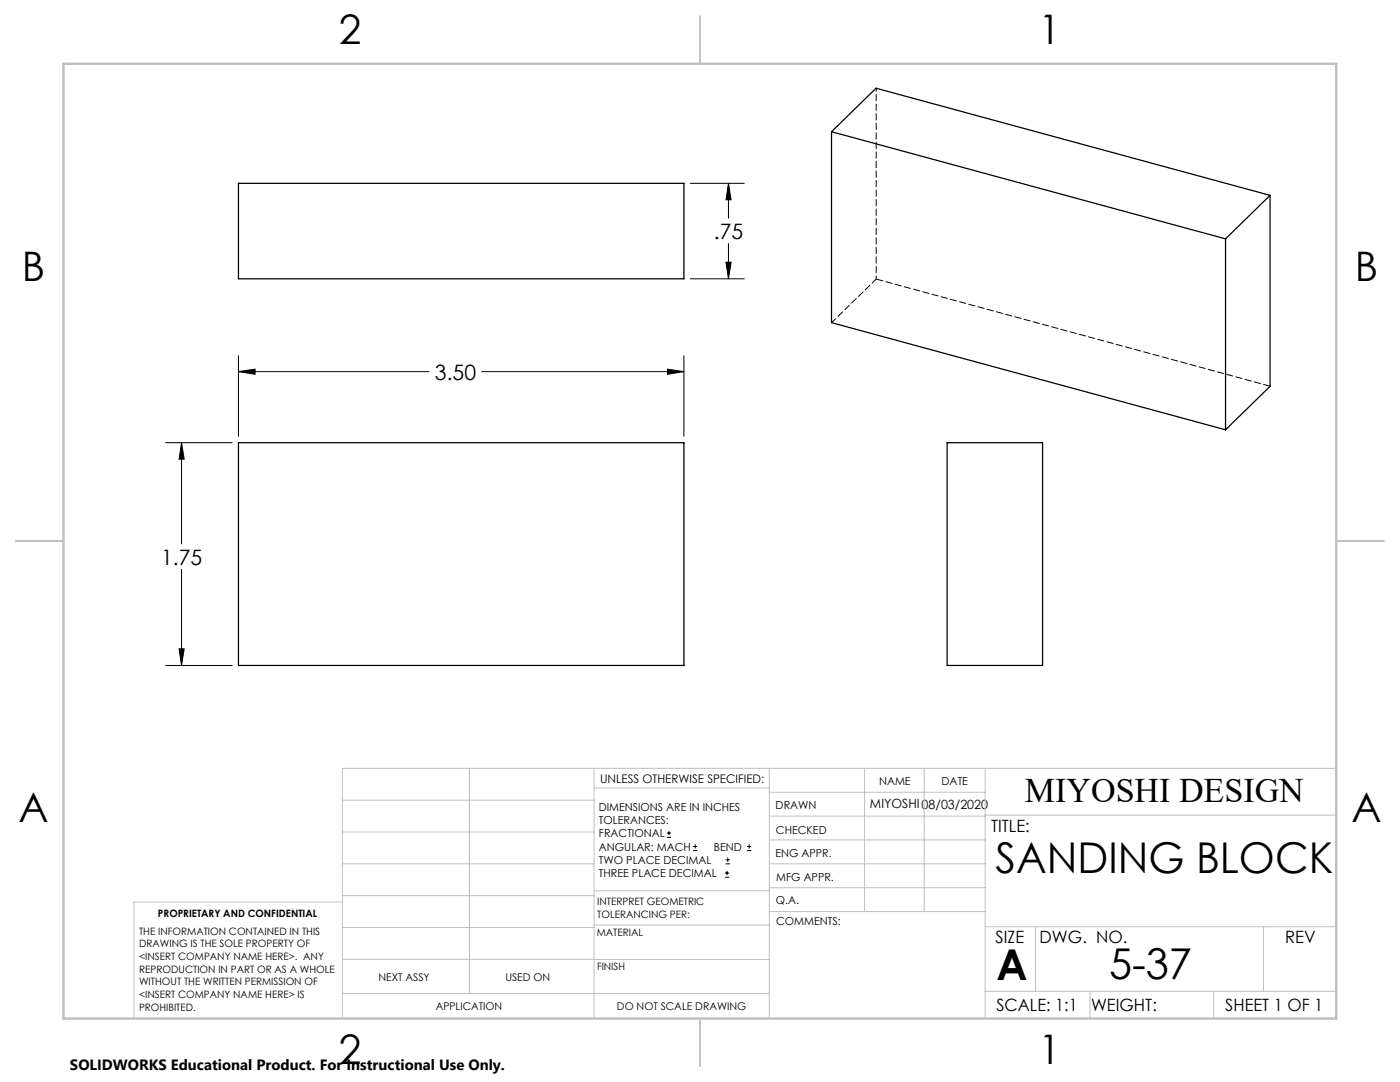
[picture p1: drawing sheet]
<svg xmlns="http://www.w3.org/2000/svg" width="279mm" height="216mm" viewBox="0 0 279 216" stroke-linecap="round" stroke-linejoin="round" font-family="sans-serif">
<g fill="none" stroke="#000" stroke-width=".2">
<path d="M137.8 36.6h10.8M145.4 36.6l.5 3.3h-1zM145.4 36.6v7M137.8 55.6h10.8M144.9 52.3h1l-.5 3.3zM145.4 48.6v7M47.6 74.2l3.3-.5v1zM47.6 71v16.1M47.6 74.2h38M96.2 74.2h40.3M133.2 73.7l3.3 .5-3.3 .5zM136.5 71v16.1"/>
<path d="M33.1 88.3h13.2M36.2 88.3l.6 3.3h-1.1zM36.2 88.3v20.2M36.2 113.6v19.2M33.1 132.8h13.2M35.7 129.5h1.1l-.6 3.3zM133.1 167.1h.8M133.1 166.2h.8M133.5 165.8v.9M138.3 169.7h.8M138.3 168.9h.8M138.7 168.5v.8"/>
<path d="M144.7 175h.8M144.7 174.2h.8M144.8 172.4h.9M144.8 171.6h.9M145.1 173.8v.8M145.2 171.1v.9M149.1 169.7h.8M149.1 168.9h.8M149.5 168.5v.8"/>
</g>
<g fill="none" stroke="#c0c0c0" stroke-width=".2">
<path d="M68.3 159.7h50.3M93.7 153.3v44.9M118.6 153.3v49.9M118.6 157.2h34.9M153.5 153.3v49.9M153.5 158.1h43.1M172.5 153.3v28.6M184.4 153.3v28.6M196.6 153.3v49.9M266.7 153.3h-198.4v49.9M68.3 178.7h50.3M68.3 172.4h50.3"/>
<path d="M68.3 166h50.3M68.3 180h-41.6v23.2M118.6 177.7h35M153.5 167.6h43.1M153.5 162.8h43.1M153.5 172.4h43.1M153.5 177.1h43.1M196.6 162.7h70.1M68.3 198.2h85.2M68.3 191.4l85.2 .1M68.3 185.1h50.3M118.6 184.6h35"/>
<path d="M153.6 181.9h43M196.6 197.8h70.1M196.6 184.9h70.1M206.7 184.9v12.9M217.5 197.8v5.4M242.2 197.8v5.4M252.2 184.9v12.9"/>
</g>
<path d="M139.7 3.2v9.5M3.1 107.9h9.6M266.7 107.9h9.5M139.7 203.2v9.6" fill="none" stroke="#c0c0c0" stroke-width=".25"/>
<path d="M12.7 12.7h254v190.5h-254z" fill="none" stroke="#c0c0c0" stroke-width=".5"/>
<path d="M133.2 73.7l3.3 .5-3.3 .5zM47.6 74.2l3.3-.5v1zM36.2 88.3l.6 3.3h-1.1zM35.7 129.5h1.1l-.6 3.3zM145.4 36.6l.5 3.3h-1zM144.9 52.3h1l-.5 3.3z" fill="#000"/>
<path d="M47.6 36.6h88.9v19h-88.9zM165.9 26.3l78.7 21.4M165.9 26.3l8.9-8.7 78.7 21.4M165.9 26.3v38.1l78.7 21.4M253.5 39v38.1l-8.9 8.7M253.5 39l-8.9 8.7M244.6 47.7v38.1M47.6 88.3h88.9v44.5h-88.9zM189 88.3h19.1v44.5h-19.1z" fill="none" stroke="#000" stroke-width=".25"/>
<path d="M174.9 55.7l78.6 21.4" fill="none" stroke="#000" stroke-width=".2" stroke-dasharray="1.3 .6" stroke-dashoffset="-.1"/>
<path d="M166 64.4l8.9-8.7" fill="none" stroke="#000" stroke-width=".2" stroke-dasharray="1.3 .6" stroke-dashoffset=".1"/>
<path d="M174.9 17.6v38.1" fill="none" stroke="#000" stroke-width=".2" stroke-dasharray="1.3 .6" stroke-dashoffset=".6"/>
<g font-size="8.5">
<text x="198.7" y="174.2">SANDING BLOCK</text>
<text x="198.9" y="195.5">A</text>
<text x="221.3" y="195.4">5-37</text>
</g>
<g font-size="8.1">
<text x="67.6" y="8.9">2</text>
<text x="207.3" y="8.9">1</text>
<text x="4.4" y="56.1">B</text>
<text x="270.4" y="56.1">B</text>
<text x="3.7" y="164.1">A</text>
<text x="269.7" y="164.1">A</text>
<text x="67.6" y="212.4">2</text>
<text x="207.3" y="212.4">1</text>
</g>
<text font-size="6.9" x="204.5" y="160.1">MIYOSHI DESIGN</text>
<g font-size="4.2">
<text x="142.5" y="47.7">.75</text>
<text x="86.8" y="75.8">3.50</text>
<text x="32.1" y="112.7">1.75</text>
</g>
<g font-size="3.4">
<text x="197.8" y="166">TITLE:</text>
<text x="198.7" y="188.1">SIZE</text>
<text x="207.5" y="188.1">DWG. NO.</text>
<text x="256.5" y="188.2">REV</text>
<text x="198.8" y="201.7">SCALE: 1:1</text>
<text x="217.7" y="201.8">WEIGHT:</text>
<text x="244.5" y="201.7">SHEET 1 OF 1</text>
</g>
<text font-size="3" x="14" y="213.5">SOLIDWORKS Educational Product. For Instructional Use Only.</text>
<text font-size="2.5" x="173.6" y="161.3">MIYOSHI08/03/2020</text>
<text font-size="2.4" x="119.8" y="156.2">UNLESS OTHERWISE SPECIFIED:</text>
<g font-size="2.2">
<text x="119.5" y="161.8">DIMENSIONS ARE IN INCHES</text>
<text x="154.8" y="161.4">DRAWN</text>
<text x="175.4" y="156.6">NAME</text>
<text x="187.9" y="156.7">DATE</text>
<text x="119.5" y="164.4">TOLERANCES:</text>
<text x="119.5" y="167.1">FRACTIONAL</text>
<text x="154.9" y="166.3">CHECKED</text>
<text x="119.5" y="169.7">ANGULAR: MACH</text>
<text x="119.5" y="172.4">TWO PLACE DECIMAL</text>
<text x="142.5" y="169.7">BEND</text>
<text x="154.8" y="171">ENG APPR.</text>
<text x="119.5" y="175">THREE PLACE DECIMAL</text>
<text x="154.9" y="175.7">MFG APPR.</text>
<text x="154.9" y="180.4">Q.A.</text>
<text x="154.9" y="184.6">COMMENTS:</text>
</g>
<g font-size="2.1">
<text x="75.5" y="195.7">NEXT ASSY</text>
<text x="100.9" y="195.7">USED ON</text>
<text x="86.9" y="201.5">APPLICATION</text>
<text x="123.1" y="201.6">DO NOT SCALE DRAWING</text>
</g>
<g font-size="2">
<text x="31.5" y="182.9">PROPRIETARY AND CONFIDENTIAL</text>
<text x="119.2" y="180.6">INTERPRET GEOMETRIC</text>
<text x="119.2" y="183.1">TOLERANCING PER:</text>
<text x="27.8" y="186.5">THE INFORMATION CONTAINED IN THIS</text>
<text x="27.8" y="189">DRAWING IS THE SOLE PROPERTY OF</text>
<text x="27.8" y="191.6">&lt;INSERT COMPANY NAME HERE&gt;. ANY</text>
<text x="119.1" y="186.7">MATERIAL</text>
<text x="27.8" y="194.1">REPRODUCTION IN PART OR AS A WHOLE</text>
<text x="27.8" y="196.6">WITHOUT THE WRITTEN PERMISSION OF</text>
<text x="119.1" y="193.5">FINISH</text>
<text x="27.8" y="199.1">&lt;INSERT COMPANY NAME HERE&gt; IS</text>
<text x="27.8" y="201.7">PROHIBITED.</text>
</g>
</svg>
